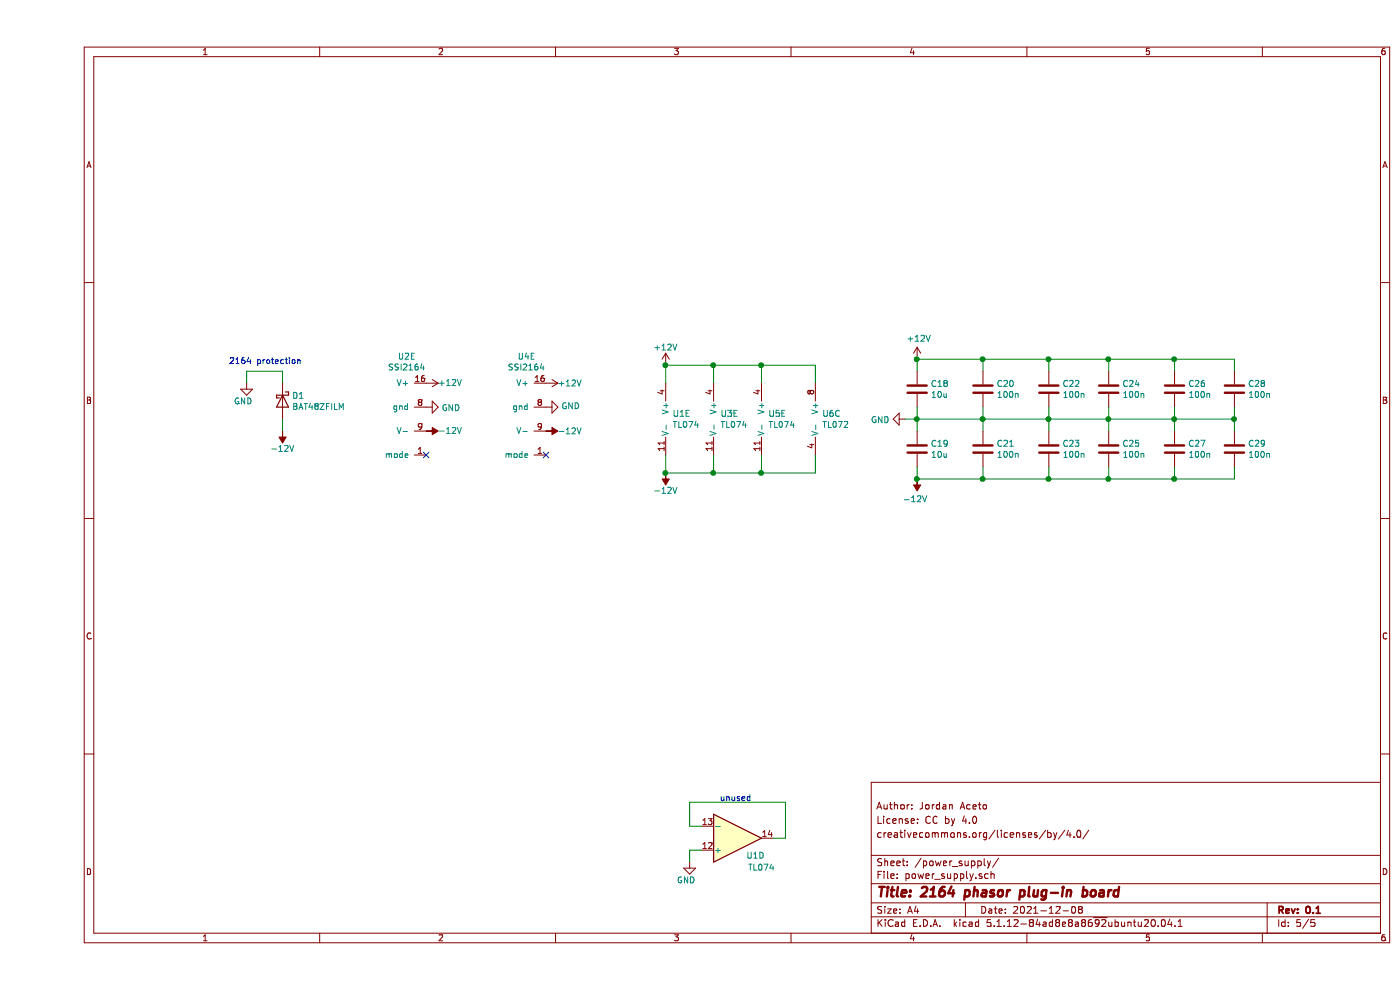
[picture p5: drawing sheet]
EESchema Schematic File Version 4
EELAYER 30 0
EELAYER END
$Descr A4 11693 8268
encoding utf-8
Sheet 5 5
Title "2164 phasor plug-in board"
Date "2021-12-08"
Rev "0.1"
Comp ""
Comment1 "creativecommons.org/licenses/by/4.0/"
Comment2 "License: CC by 4.0"
Comment3 "Author: Jordan Aceto"
Comment4 ""
$EndDescr
$Comp
L Device:C C?
U 1 1
P 8950 3250
AR Path="/5F82D256" Ref="C?"  Part="1" 
AR Path="/5F817900/5F82D256" Ref="C24"  Part="1" 
F 0 "C24" H 9065 3296 50  0000 L CNN
F 1 "100n" H 9065 3205 50  0000 L CNN
F 2 "Capacitor_SMD:C_0603_1608Metric" H 8988 3100 50  0001 C CNN
F 3 "~" H 8950 3250 50  0001 C CNN
	1    8950 3250
	1    0    0    -1  
$EndComp
$Comp
L Device:C C?
U 1 1
P 8950 3750
AR Path="/5F82D25C" Ref="C?"  Part="1" 
AR Path="/5F817900/5F82D25C" Ref="C25"  Part="1" 
F 0 "C25" H 9065 3796 50  0000 L CNN
F 1 "100n" H 9065 3705 50  0000 L CNN
F 2 "Capacitor_SMD:C_0603_1608Metric" H 8988 3600 50  0001 C CNN
F 3 "~" H 8950 3750 50  0001 C CNN
	1    8950 3750
	1    0    0    -1  
$EndComp
Wire Wire Line
	8950 3900 8950 4000
Wire Wire Line
	8950 3100 8950 3000
$Comp
L power:-12V #PWR?
U 1 1
P 5250 3950
AR Path="/5F82D286" Ref="#PWR?"  Part="1" 
AR Path="/5F817900/5F82D286" Ref="#PWR0125"  Part="1" 
F 0 "#PWR0125" H 5250 4050 50  0001 C CNN
F 1 "-12V" H 5250 4100 50  0000 C CNN
F 2 "" H 5250 3950 50  0001 C CNN
F 3 "" H 5250 3950 50  0001 C CNN
	1    5250 3950
	-1   0    0    1   
$EndComp
$Comp
L power:+12V #PWR?
U 1 1
P 5250 3050
AR Path="/5F82D28C" Ref="#PWR?"  Part="1" 
AR Path="/5F817900/5F82D28C" Ref="#PWR0126"  Part="1" 
F 0 "#PWR0126" H 5250 2900 50  0001 C CNN
F 1 "+12V" H 5250 3200 50  0000 C CNN
F 2 "" H 5250 3050 50  0001 C CNN
F 3 "" H 5250 3050 50  0001 C CNN
	1    5250 3050
	1    0    0    -1  
$EndComp
Wire Wire Line
	5250 3800 5250 3950
Wire Wire Line
	5250 3950 5650 3950
Wire Wire Line
	6500 3950 6500 3800
Wire Wire Line
	6050 3800 6050 3950
Connection ~ 6050 3950
Wire Wire Line
	6050 3950 6500 3950
Wire Wire Line
	5650 3800 5650 3950
Connection ~ 5650 3950
Wire Wire Line
	5250 3200 5250 3050
Wire Wire Line
	5250 3050 5650 3050
Wire Wire Line
	6500 3050 6500 3200
Wire Wire Line
	6050 3200 6050 3050
Connection ~ 6050 3050
Wire Wire Line
	6050 3050 6500 3050
Wire Wire Line
	5650 3200 5650 3050
Connection ~ 5650 3050
$Comp
L power:+12V #PWR?
U 1 1
P 4250 3200
AR Path="/5F82D2BC" Ref="#PWR?"  Part="1" 
AR Path="/5F817900/5F82D2BC" Ref="#PWR0127"  Part="1" 
F 0 "#PWR0127" H 4250 3050 50  0001 C CNN
F 1 "+12V" V 4250 3400 50  0000 C CNN
F 2 "" H 4250 3200 50  0001 C CNN
F 3 "" H 4250 3200 50  0001 C CNN
	1    4250 3200
	0    1    1    0   
$EndComp
$Comp
L power:-12V #PWR?
U 1 1
P 4250 3600
AR Path="/5F82D2C2" Ref="#PWR?"  Part="1" 
AR Path="/5F817900/5F82D2C2" Ref="#PWR0128"  Part="1" 
F 0 "#PWR0128" H 4250 3700 50  0001 C CNN
F 1 "-12V" V 4250 3800 50  0000 C CNN
F 2 "" H 4250 3600 50  0001 C CNN
F 3 "" H 4250 3600 50  0001 C CNN
	1    4250 3600
	0    1    1    0   
$EndComp
$Comp
L power:GND #PWR?
U 1 1
P 4250 3400
AR Path="/5F82D2C8" Ref="#PWR?"  Part="1" 
AR Path="/5F817900/5F82D2C8" Ref="#PWR0129"  Part="1" 
F 0 "#PWR0129" H 4250 3150 50  0001 C CNN
F 1 "GND" V 4255 3272 50  0000 R CNN
F 2 "" H 4250 3400 50  0001 C CNN
F 3 "" H 4250 3400 50  0001 C CNN
	1    4250 3400
	0    -1   -1   0   
$EndComp
$Comp
L power:+12V #PWR?
U 1 1
P 3250 3200
AR Path="/5F82D2D7" Ref="#PWR?"  Part="1" 
AR Path="/5F817900/5F82D2D7" Ref="#PWR0130"  Part="1" 
F 0 "#PWR0130" H 3250 3050 50  0001 C CNN
F 1 "+12V" V 3250 3400 50  0000 C CNN
F 2 "" H 3250 3200 50  0001 C CNN
F 3 "" H 3250 3200 50  0001 C CNN
	1    3250 3200
	0    1    -1   0   
$EndComp
$Comp
L power:-12V #PWR?
U 1 1
P 3250 3600
AR Path="/5F82D2DD" Ref="#PWR?"  Part="1" 
AR Path="/5F817900/5F82D2DD" Ref="#PWR0131"  Part="1" 
F 0 "#PWR0131" H 3250 3700 50  0001 C CNN
F 1 "-12V" V 3250 3800 50  0000 C CNN
F 2 "" H 3250 3600 50  0001 C CNN
F 3 "" H 3250 3600 50  0001 C CNN
	1    3250 3600
	0    1    -1   0   
$EndComp
$Comp
L power:GND #PWR?
U 1 1
P 3250 3400
AR Path="/5F82D2E3" Ref="#PWR?"  Part="1" 
AR Path="/5F817900/5F82D2E3" Ref="#PWR0132"  Part="1" 
F 0 "#PWR0132" H 3250 3150 50  0001 C CNN
F 1 "GND" V 3255 3272 50  0000 R CNN
F 2 "" H 3250 3400 50  0001 C CNN
F 3 "" H 3250 3400 50  0001 C CNN
	1    3250 3400
	0    -1   1    0   
$EndComp
$Comp
L Device:C C?
U 1 1
P 8450 3250
AR Path="/5F82D2EC" Ref="C?"  Part="1" 
AR Path="/5F817900/5F82D2EC" Ref="C22"  Part="1" 
F 0 "C22" H 8565 3296 50  0000 L CNN
F 1 "100n" H 8565 3205 50  0000 L CNN
F 2 "Capacitor_SMD:C_0603_1608Metric" H 8488 3100 50  0001 C CNN
F 3 "~" H 8450 3250 50  0001 C CNN
	1    8450 3250
	1    0    0    -1  
$EndComp
$Comp
L Device:C C?
U 1 1
P 8450 3750
AR Path="/5F82D2F2" Ref="C?"  Part="1" 
AR Path="/5F817900/5F82D2F2" Ref="C23"  Part="1" 
F 0 "C23" H 8565 3796 50  0000 L CNN
F 1 "100n" H 8565 3705 50  0000 L CNN
F 2 "Capacitor_SMD:C_0603_1608Metric" H 8488 3600 50  0001 C CNN
F 3 "~" H 8450 3750 50  0001 C CNN
	1    8450 3750
	1    0    0    -1  
$EndComp
Wire Wire Line
	8450 3900 8450 4000
Wire Wire Line
	8450 3100 8450 3000
$Comp
L Device:C C?
U 1 1
P 7900 3250
AR Path="/5F82D310" Ref="C?"  Part="1" 
AR Path="/5F817900/5F82D310" Ref="C20"  Part="1" 
F 0 "C20" H 8015 3296 50  0000 L CNN
F 1 "100n" H 8015 3205 50  0000 L CNN
F 2 "Capacitor_SMD:C_0603_1608Metric" H 7938 3100 50  0001 C CNN
F 3 "~" H 7900 3250 50  0001 C CNN
	1    7900 3250
	1    0    0    -1  
$EndComp
$Comp
L Device:C C?
U 1 1
P 7900 3750
AR Path="/5F82D316" Ref="C?"  Part="1" 
AR Path="/5F817900/5F82D316" Ref="C21"  Part="1" 
F 0 "C21" H 8015 3796 50  0000 L CNN
F 1 "100n" H 8015 3705 50  0000 L CNN
F 2 "Capacitor_SMD:C_0603_1608Metric" H 7938 3600 50  0001 C CNN
F 3 "~" H 7900 3750 50  0001 C CNN
	1    7900 3750
	1    0    0    -1  
$EndComp
Wire Wire Line
	7900 3900 7900 4000
Wire Wire Line
	7900 3100 7900 3000
$Comp
L Device:C C?
U 1 1
P 7350 3250
AR Path="/5F82D334" Ref="C?"  Part="1" 
AR Path="/5F817900/5F82D334" Ref="C18"  Part="1" 
F 0 "C18" H 7465 3296 50  0000 L CNN
F 1 "10u" H 7465 3205 50  0000 L CNN
F 2 "Capacitor_SMD:C_0805_2012Metric" H 7388 3100 50  0001 C CNN
F 3 "~" H 7350 3250 50  0001 C CNN
	1    7350 3250
	1    0    0    -1  
$EndComp
$Comp
L Device:C C?
U 1 1
P 7350 3750
AR Path="/5F82D33A" Ref="C?"  Part="1" 
AR Path="/5F817900/5F82D33A" Ref="C19"  Part="1" 
F 0 "C19" H 7465 3796 50  0000 L CNN
F 1 "10u" H 7465 3705 50  0000 L CNN
F 2 "Capacitor_SMD:C_0805_2012Metric" H 7388 3600 50  0001 C CNN
F 3 "~" H 7350 3750 50  0001 C CNN
	1    7350 3750
	1    0    0    -1  
$EndComp
Wire Wire Line
	7350 3900 7350 4000
$Comp
L power:-12V #PWR?
U 1 1
P 7350 4000
AR Path="/5F82D341" Ref="#PWR?"  Part="1" 
AR Path="/5F817900/5F82D341" Ref="#PWR0133"  Part="1" 
F 0 "#PWR0133" H 7350 4100 50  0001 C CNN
F 1 "-12V" H 7365 4173 50  0000 C CNN
F 2 "" H 7350 4000 50  0001 C CNN
F 3 "" H 7350 4000 50  0001 C CNN
	1    7350 4000
	-1   0    0    1   
$EndComp
$Comp
L power:+12V #PWR?
U 1 1
P 7350 3000
AR Path="/5F82D347" Ref="#PWR?"  Part="1" 
AR Path="/5F817900/5F82D347" Ref="#PWR0134"  Part="1" 
F 0 "#PWR0134" H 7350 2850 50  0001 C CNN
F 1 "+12V" H 7365 3173 50  0000 C CNN
F 2 "" H 7350 3000 50  0001 C CNN
F 3 "" H 7350 3000 50  0001 C CNN
	1    7350 3000
	1    0    0    -1  
$EndComp
Wire Wire Line
	7350 3100 7350 3000
$Comp
L power:GND #PWR?
U 1 1
P 7250 3500
AR Path="/5F82D34F" Ref="#PWR?"  Part="1" 
AR Path="/5F817900/5F82D34F" Ref="#PWR0135"  Part="1" 
F 0 "#PWR0135" H 7250 3250 50  0001 C CNN
F 1 "GND" V 7255 3372 50  0000 R CNN
F 2 "" H 7250 3500 50  0001 C CNN
F 3 "" H 7250 3500 50  0001 C CNN
	1    7250 3500
	0    1    1    0   
$EndComp
Wire Wire Line
	5450 7100 5550 7100
Wire Wire Line
	5450 7100 5450 7200
$Comp
L power:GND #PWR?
U 1 1
P 5450 7200
AR Path="/5F82D35A" Ref="#PWR?"  Part="1" 
AR Path="/5F817900/5F82D35A" Ref="#PWR0136"  Part="1" 
F 0 "#PWR0136" H 5450 6950 50  0001 C CNN
F 1 "GND" H 5500 7050 50  0000 R CNN
F 2 "" H 5450 7200 50  0001 C CNN
F 3 "" H 5450 7200 50  0001 C CNN
	1    5450 7200
	1    0    0    -1  
$EndComp
$Comp
L Amplifier_Operational:TL074 U?
U 4 1
P 5850 7000
AR Path="/5F82D360" Ref="U?"  Part="1" 
AR Path="/5F817900/5F82D360" Ref="U1"  Part="4" 
F 0 "U1" H 6000 7150 50  0000 C CNN
F 1 "TL074" H 6050 7250 50  0000 C CNN
F 2 "Package_SO:TSSOP-14_4.4x5mm_P0.65mm" H 5800 7100 50  0001 C CNN
F 3 "http://www.ti.com/lit/ds/symlink/tl071.pdf" H 5900 7200 50  0001 C CNN
	4    5850 7000
	1    0    0    1   
$EndComp
Wire Wire Line
	5550 6900 5450 6900
Wire Wire Line
	5450 6900 5450 6700
Wire Wire Line
	5450 6700 6250 6700
Wire Wire Line
	6250 6700 6250 7000
Wire Wire Line
	6250 7000 6150 7000
$Comp
L Diode:BAT48ZFILM D?
U 1 1
P 2050 3350
AR Path="/5F82D36B" Ref="D?"  Part="1" 
AR Path="/5F817900/5F82D36B" Ref="D1"  Part="1" 
F 0 "D1" V 2004 3429 50  0000 L CNN
F 1 "BAT48ZFILM" V 2095 3429 50  0000 L CNN
F 2 "Diode_SMD:D_SOD-123" H 2050 3175 50  0001 C CNN
F 3 "www.st.com/resource/en/datasheet/bat48.pdf" H 2050 3350 50  0001 C CNN
	1    2050 3350
	0    1    1    0   
$EndComp
$Comp
L power:-12V #PWR?
U 1 1
P 2050 3600
AR Path="/5F82D371" Ref="#PWR?"  Part="1" 
AR Path="/5F817900/5F82D371" Ref="#PWR0137"  Part="1" 
F 0 "#PWR0137" H 2050 3700 50  0001 C CNN
F 1 "-12V" H 2050 3750 50  0000 C CNN
F 2 "" H 2050 3600 50  0001 C CNN
F 3 "" H 2050 3600 50  0001 C CNN
	1    2050 3600
	-1   0    0    1   
$EndComp
Wire Wire Line
	1750 3100 1750 3200
$Comp
L power:GND #PWR?
U 1 1
P 1750 3200
AR Path="/5F82D378" Ref="#PWR?"  Part="1" 
AR Path="/5F817900/5F82D378" Ref="#PWR0138"  Part="1" 
F 0 "#PWR0138" H 1750 2950 50  0001 C CNN
F 1 "GND" H 1800 3050 50  0000 R CNN
F 2 "" H 1750 3200 50  0001 C CNN
F 3 "" H 1750 3200 50  0001 C CNN
	1    1750 3200
	1    0    0    -1  
$EndComp
Wire Wire Line
	1750 3100 2050 3100
Wire Wire Line
	2050 3100 2050 3200
Wire Wire Line
	2050 3500 2050 3600
Text Notes 1600 3050 0    50   ~ 0
2164 protection
$Comp
L SSM2164_phasor_parts:SSM2164 U2
U 5 1
P 3150 3400
F 0 "U2" H 3087 3825 50  0000 C CNN
F 1 "SSI2164" H 3087 3734 50  0000 C CNN
F 2 "Package_SO:SOIC-16_3.9x9.9mm_P1.27mm" H 3250 3600 50  0001 C CNN
F 3 "" H 3250 3600 50  0001 C CNN
	5    3150 3400
	1    0    0    -1  
$EndComp
$Comp
L SSM2164_phasor_parts:SSM2164 U4
U 5 1
P 4150 3400
F 0 "U4" H 4087 3825 50  0000 C CNN
F 1 "SSI2164" H 4087 3734 50  0000 C CNN
F 2 "Package_SO:SOIC-16_3.9x9.9mm_P1.27mm" H 4250 3600 50  0001 C CNN
F 3 "" H 4250 3600 50  0001 C CNN
	5    4150 3400
	1    0    0    -1  
$EndComp
Wire Wire Line
	8950 3400 8950 3500
Wire Wire Line
	8450 3400 8450 3500
Wire Wire Line
	7900 3400 7900 3500
Wire Wire Line
	7350 3400 7350 3500
Wire Wire Line
	8950 4000 8450 4000
Connection ~ 7350 4000
Connection ~ 7900 4000
Wire Wire Line
	7900 4000 7350 4000
Connection ~ 8450 4000
Wire Wire Line
	8450 4000 7900 4000
Wire Wire Line
	8950 3000 8450 3000
Connection ~ 7350 3000
Connection ~ 7900 3000
Wire Wire Line
	7900 3000 7350 3000
Connection ~ 8450 3000
Wire Wire Line
	8450 3000 7900 3000
Wire Wire Line
	7250 3500 7350 3500
Connection ~ 7350 3500
Wire Wire Line
	7350 3500 7350 3600
NoConn ~ 3250 3800
NoConn ~ 4250 3800
$Comp
L Amplifier_Operational:TL074 U1
U 5 1
P 5350 3500
F 0 "U1" H 5308 3546 50  0000 L CNN
F 1 "TL074" H 5308 3455 50  0000 L CNN
F 2 "Package_SO:TSSOP-14_4.4x5mm_P0.65mm" H 5300 3600 50  0001 C CNN
F 3 "http://www.ti.com/lit/ds/symlink/tl071.pdf" H 5400 3700 50  0001 C CNN
	5    5350 3500
	1    0    0    -1  
$EndComp
$Comp
L Amplifier_Operational:TL074 U5
U 5 1
P 6150 3500
F 0 "U5" H 6108 3546 50  0000 L CNN
F 1 "TL074" H 6108 3455 50  0000 L CNN
F 2 "Package_SO:TSSOP-14_4.4x5mm_P0.65mm" H 6100 3600 50  0001 C CNN
F 3 "http://www.ti.com/lit/ds/symlink/tl071.pdf" H 6200 3700 50  0001 C CNN
	5    6150 3500
	1    0    0    -1  
$EndComp
$Comp
L Amplifier_Operational:TL074 U3
U 5 1
P 5750 3500
F 0 "U3" H 5708 3546 50  0000 L CNN
F 1 "TL074" H 5708 3455 50  0000 L CNN
F 2 "Package_SO:TSSOP-14_4.4x5mm_P0.65mm" H 5700 3600 50  0001 C CNN
F 3 "http://www.ti.com/lit/ds/symlink/tl071.pdf" H 5800 3700 50  0001 C CNN
	5    5750 3500
	1    0    0    -1  
$EndComp
$Comp
L Device:C C?
U 1 1
P 10000 3250
AR Path="/5FA4C9AE" Ref="C?"  Part="1" 
AR Path="/5F817900/5FA4C9AE" Ref="C28"  Part="1" 
F 0 "C28" H 10115 3296 50  0000 L CNN
F 1 "100n" H 10115 3205 50  0000 L CNN
F 2 "Capacitor_SMD:C_0603_1608Metric" H 10038 3100 50  0001 C CNN
F 3 "~" H 10000 3250 50  0001 C CNN
	1    10000 3250
	1    0    0    -1  
$EndComp
$Comp
L Device:C C?
U 1 1
P 10000 3750
AR Path="/5FA4C9B4" Ref="C?"  Part="1" 
AR Path="/5F817900/5FA4C9B4" Ref="C29"  Part="1" 
F 0 "C29" H 10115 3796 50  0000 L CNN
F 1 "100n" H 10115 3705 50  0000 L CNN
F 2 "Capacitor_SMD:C_0603_1608Metric" H 10038 3600 50  0001 C CNN
F 3 "~" H 10000 3750 50  0001 C CNN
	1    10000 3750
	1    0    0    -1  
$EndComp
Wire Wire Line
	10000 3900 10000 4000
Wire Wire Line
	10000 3100 10000 3000
$Comp
L Device:C C?
U 1 1
P 9500 3250
AR Path="/5FA4C9BC" Ref="C?"  Part="1" 
AR Path="/5F817900/5FA4C9BC" Ref="C26"  Part="1" 
F 0 "C26" H 9615 3296 50  0000 L CNN
F 1 "100n" H 9615 3205 50  0000 L CNN
F 2 "Capacitor_SMD:C_0603_1608Metric" H 9538 3100 50  0001 C CNN
F 3 "~" H 9500 3250 50  0001 C CNN
	1    9500 3250
	1    0    0    -1  
$EndComp
$Comp
L Device:C C?
U 1 1
P 9500 3750
AR Path="/5FA4C9C2" Ref="C?"  Part="1" 
AR Path="/5F817900/5FA4C9C2" Ref="C27"  Part="1" 
F 0 "C27" H 9615 3796 50  0000 L CNN
F 1 "100n" H 9615 3705 50  0000 L CNN
F 2 "Capacitor_SMD:C_0603_1608Metric" H 9538 3600 50  0001 C CNN
F 3 "~" H 9500 3750 50  0001 C CNN
	1    9500 3750
	1    0    0    -1  
$EndComp
Wire Wire Line
	9500 3900 9500 4000
Wire Wire Line
	9500 3100 9500 3000
Wire Wire Line
	10000 3400 10000 3500
Wire Wire Line
	9500 3400 9500 3500
Wire Wire Line
	10000 4000 9500 4000
Connection ~ 9500 4000
Wire Wire Line
	9500 4000 8950 4000
Wire Wire Line
	10000 3000 9500 3000
Connection ~ 9500 3000
Wire Wire Line
	9500 3000 8950 3000
Connection ~ 8950 4000
Connection ~ 8950 3000
Text Notes 5700 6700 0    50   ~ 0
unused
Connection ~ 5250 3050
Wire Wire Line
	5650 3050 6050 3050
$Comp
L Amplifier_Operational:TL072 U6
U 3 1
P 6600 3500
F 0 "U6" H 6558 3546 50  0000 L CNN
F 1 "TL072" H 6558 3455 50  0000 L CNN
F 2 "Package_SO:SOIC-8_3.9x4.9mm_P1.27mm" H 6600 3500 50  0001 C CNN
F 3 "http://www.ti.com/lit/ds/symlink/tl071.pdf" H 6600 3500 50  0001 C CNN
	3    6600 3500
	1    0    0    -1  
$EndComp
Connection ~ 5250 3950
Wire Wire Line
	5650 3950 6050 3950
Wire Wire Line
	7350 3500 7900 3500
Connection ~ 10000 3500
Wire Wire Line
	10000 3500 10000 3600
Connection ~ 9500 3500
Wire Wire Line
	9500 3500 9500 3600
Wire Wire Line
	9500 3500 10000 3500
Connection ~ 8950 3500
Wire Wire Line
	8950 3500 8950 3600
Wire Wire Line
	8950 3500 9500 3500
Connection ~ 8450 3500
Wire Wire Line
	8450 3500 8450 3600
Wire Wire Line
	8450 3500 8950 3500
Connection ~ 7900 3500
Wire Wire Line
	7900 3500 7900 3600
Wire Wire Line
	7900 3500 8450 3500
$EndSCHEMATC
